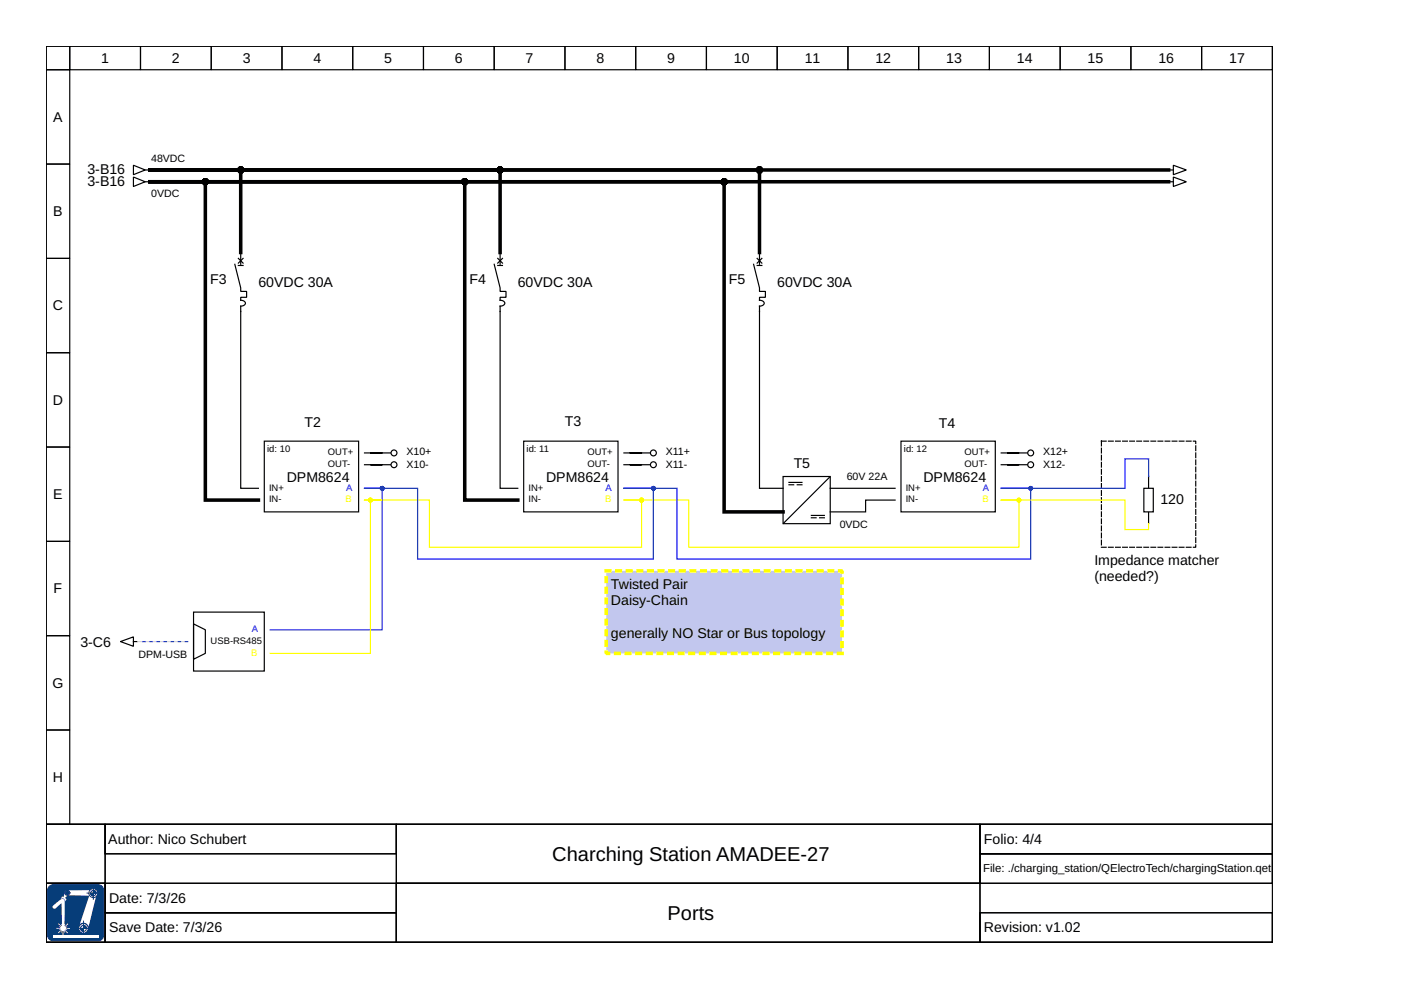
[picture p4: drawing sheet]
<svg xmlns="http://www.w3.org/2000/svg" width="297mm" height="210mm" viewBox="0 0 297 210" stroke-linecap="round" stroke-linejoin="round" font-family="sans-serif">
<g fill="none" stroke="#000" stroke-width=".25">
<path d="M9.8 9.8h260v165h-260zM9.8 9.8h5v5h-5zM9.8 14.8h5v20h-5zM14.8 9.8h15v5h-15zM29.8 9.8h15v5h-15zM44.8 9.8h15v5h-15zM59.8 9.8h15v5h-15zM74.8 9.8h15v5h-15zM89.8 9.8h15v5h-15zM104.8 9.8h15v5h-15zM119.8 9.8h15v5h-15zM134.8 9.8h15v5h-15z"/>
<path d="M149.8 9.8h15v5h-15zM164.8 9.8h15v5h-15zM179.8 9.8h15v5h-15zM194.8 9.8h15v5h-15zM209.8 9.8h15v5h-15zM224.8 9.8h15v5h-15zM239.8 9.8h15v5h-15zM254.8 9.8h15v5h-15zM9.8 34.8h5v20h-5zM9.8 54.8h5v20h-5zM9.8 74.8h5v20h-5zM9.8 94.8h5v20h-5z"/>
<path d="M9.8 114.8h5v20h-5zM9.8 134.8h5v20h-5zM9.8 154.8h5v20h-5zM9.8 174.8h260v25h-260zM9.8 174.8h12.5v12.5h-12.5zM22.3 174.8h61.7v6.2h-61.7zM84 174.8h123.8v12.5h-123.8zM207.8 174.8h62v6.2h-62zM9.8 187.3h12.5v12.5h-12.5zM207.8 181h62v6.3h-62z"/>
</g>
<path d="M10.3 188.1l.6-.5h.4h9.5a1.19 1.19 0 0 1 1.2 1.2v9.5a1.19 1.19 0 0 1-1.2 1.2h-9.5a1.19 1.19 0 0 1-1.2-1.2v-9.5z" fill-rule="evenodd" fill="#063d79"/>
<path d="M10.3 188.1l.6-.5h.4h9.5a1.19 1.19 0 0 1 1.2 1.2v9.5a1.19 1.19 0 0 1-1.2 1.2h-9.5a1.19 1.19 0 0 1-1.2-1.2v-9.5z" fill="none" stroke="#063d79" stroke-width=".21"/>
<path d="M11.2 198.4h9.7v.5h-9.7z" fill="#fff"/>
<g fill="#fff">
<path d="M13.7 189l.5-.2 4.9-.1a.91 .91 0 0 1 1.3 0 .91 .91 0 0 1 0 1.3l-1.7 7a.99 .99 0 0 1-1.3 .8 .99 .99 0 0 1-.6-1.4l2.1-6.5-4.5-.1-.6 .6 .3 .2-.3 .6a.57 .57 0 0 0-.3-.7 .57 .57 0 0 0-.7 .1l.4-.5 .3 .1z" fill-rule="evenodd"/>
<path d="M11.3 192l1.6-1.3 .6-.1a2.03 2.03 0 0 1 .2 1.8v3.6h.1l-.1 .3 .1 .1 .5-.6 .2 .1-.6 .6h.4l-.3 .1v.2h.8v.2l-.8-.1 .3 .3-.4-.1-.1 .1 .6 .6-.1 .1-.5-.6-.1 .1v.3l-.1-.3h-.2l.1 .8h-.3l.1-.8h-.1l-.2 .3 .1-.3-.1-.1-.6 .6-.1-.2 .6-.5h-.4l.3-.2v-.1h-.8v-.2l.8 .1-.3-.3 .3 .1 .1-.2-.6-.5 .2-.1 .5 .6 .1-.1-.1-.3 .1 .1v-4.6l-1.3 1.1-.6-.1-.1-.2z" fill-rule="evenodd"/>
</g>
<g fill="none" stroke="#063d79" stroke-width=".21">
<path d="M18.4 189.4h2.3M19.8 188.4v2.4"/>
<circle cx="19.8" cy="189.4" r=".95"/>
<circle cx="19.8" cy="189.4" r=".57"/>
</g>
<path d="M19.2 189.4h.6v.6a.61 .61 0 0 1-.6-.6z" fill-rule="evenodd" fill="#063d79"/>
<path d="M19.2 189.4h.6v.6a.61 .61 0 0 1-.6-.6z" fill="none" stroke="#063d79" stroke-width=".21"/>
<path d="M19.8 188.8a.61 .61 0 0 1 .6 .6h-.6z" fill-rule="evenodd" fill="#063d79"/>
<g fill="none" stroke="#063d79" stroke-width=".21">
<path d="M13.7 189.3h1.3M14.3 188.8v1.3M19.8 188.8a.61 .61 0 0 1 .6 .6h-.6z"/>
<circle cx="14.3" cy="189.3" r=".52"/>
<circle cx="14.3" cy="189.3" r=".31"/>
</g>
<path d="M14 189.3h.3v.3z" fill-rule="evenodd" fill="#063d79"/>
<path d="M14 189.3h.3v.3z" fill="none" stroke="#063d79" stroke-width=".21"/>
<path d="M14.3 189l.3 .3h-.3z" fill-rule="evenodd" fill="#063d79"/>
<g fill="none" stroke="#063d79" stroke-width=".21">
<path d="M14.3 189l.3 .3h-.3z"/>
<circle cx="17.7" cy="196.8" r=".63"/>
</g>
<circle cx="17.7" cy="196.8" r="1.06" fill="none" stroke="#063d79" stroke-width=".27"/>
<path d="M17.1 196.8h.6v.7a.62 .62 0 0 1-.6-.7z" fill-rule="evenodd" fill="#063d79"/>
<path d="M17.1 196.8h.6v.7a.62 .62 0 0 1-.6-.7z" fill="none" stroke="#063d79" stroke-width=".21"/>
<path d="M17.7 196.2a.62 .62 0 0 1 .6 .6h-.6z" fill-rule="evenodd" fill="#063d79"/>
<path d="M16.8 196.8h2.3M17.7 196.2a.62 .62 0 0 1 .6 .6h-.6zM17.7 195.2v2.6" fill="none" stroke="#063d79" stroke-width=".21"/>
<path d="M9.8 187.3h12.5v12.5h-12.5zM22.3 187.3h61.7v6.2h-61.7zM22.3 193.5h61.7v6.3h-61.7zM84 187.3h123.8v12.5h-123.8zM207.8 193.5h62v6.3h-62z" fill="none" stroke="#000" stroke-width=".25"/>
<path d="M233.5 93.5h20v22.5h-20z" fill="none" stroke="#000" stroke-width=".25" stroke-dasharray="1 .5"/>
<path d="M128.5 121h50v17.5h-50z" fill="#c2c7ee" stroke="#ff0" stroke-width=".75" stroke-dasharray=".7 1.5"/>
<g fill="none" stroke="#000" stroke-width=".25">
<path d="M28.3 35l2.5 1-2.5 1zM28.3 37.5l2.5 1-2.5 1zM30.8 36h.7M30.8 38.5h.7M248 36h.8M248 38.5h.8M248.8 35l2.7 1-2.7 1zM248.8 37.5l2.7 1-2.7 1zM56 93.5h20v15h-20zM81 96h1.8M81 98.5h1.8M111 93.5h20v15h-20z"/>
<path d="M136 96h1.8M136 98.5h1.8M191 93.5h20v15h-20zM216 96h1.8M216 98.5h1.8M166 101h10v10h-10zM167.3 102.8h1M167.3 102.3h2.7M169 102.8h1M172 109.8h1M172 109.3h2.8M173.8 109.8h1"/>
<path d="M175.9 101.1l-9.8 9.8M243.5 101v10M25.5 136l2.8-1v2zM28.3 136h.7"/>
<circle cx="83.5" cy="96" r=".62"/>
<circle cx="83.5" cy="98.5" r=".62"/>
<circle cx="138.5" cy="98.5" r=".62"/>
<circle cx="138.5" cy="96" r=".62"/>
<circle cx="218.5" cy="98.5" r=".62"/>
<circle cx="218.5" cy="96" r=".62"/>
</g>
<path d="M242.5 103.5h2v5h-2z" fill-rule="evenodd" fill="#fff" stroke="#000" stroke-width=".25"/>
<g fill="none" stroke="#000" stroke-width=".25">
<path d="M49.8 56l1.2 5v.8h1.3v1.2h-1.3v.7a.75 .75 0 0 1 1 .8l-1 .4v38.6h3.8M50.5 54.8l1 1M50.5 56.3h1M51 53.5v2.5M51.5 54.8l-1 1M104.8 56l1.2 5v.8h1.3v1.2h-1.3v.7a.75 .75 0 0 1 1 .8l-1 .4v38.6h3.8M105.5 56.3h1M105.5 54.8l1 1M106 53.5v2.5M106.5 54.8l-1 1M159.8 56l1.2 5v.8h1.3v1.2h-1.3v.7a.75 .75 0 0 1 .9 .8l-.9 .4v38.6h5M160.5 56.3h1"/>
<path d="M160.5 54.8l1 1M161 53.5v2.5M161.5 54.8l-1 1M77.3 96h3.7M77.3 98.5h3.7M132.3 96h3.7M132.3 98.5h3.7M212.3 96h3.7M212.3 98.5h3.7M176 103.5h13.8M189.8 106h-6.3v2.5h-7.5M41 132.3l2.5 1.2v5l-2.5 1.3z"/>
<path d="M41 129.8h15v12.5h-15z"/>
</g>
<path d="M31.8 38.5h216M31.8 36h216M31.8 38.5h11.7v67.5h11.3M31.8 38.5h66.7v67.5h11.3M31.8 38.5h121.7v70h12.5M31.8 36h19.2v17.5M31.8 36h129.2v17.5M31.8 36h74.2v17.5" fill="none" stroke="#000" stroke-width=".75"/>
<g fill="#000" stroke="#000" stroke-width=".75">
<circle cx="43.5" cy="38.5" r=".38"/>
<circle cx="51" cy="36" r=".38"/>
<circle cx="98.5" cy="38.5" r=".38"/>
<circle cx="106" cy="36" r=".38"/>
<circle cx="153.5" cy="38.5" r=".38"/>
<circle cx="161" cy="36" r=".38"/>
</g>
<path d="M243.5 111v1.3h-5v-6.3h-26.2h3.7v10h-70v-10h-13.7h3.7v10h-45v-10h-13.7h3.7h-2.5v32.5h-21.2" fill="none" stroke="#ff0" stroke-width=".25"/>
<g fill="#ff0" stroke="#ff0" stroke-width=".25">
<circle cx="216" cy="106" r=".38"/>
<circle cx="136" cy="106" r=".38"/>
<circle cx="78.5" cy="106" r=".38"/>
</g>
<path d="M243.5 101v-3.7h-5v6.2h-26.2h6.2v15h-75v-15h-11.2h6.2v15h-50v-15h-11.2h3.7v30h-23.7" fill="none" stroke="#00f" stroke-width=".25"/>
<g fill="#00f" stroke="#00f" stroke-width=".25">
<circle cx="218.5" cy="103.5" r=".38"/>
<circle cx="138.5" cy="103.5" r=".38"/>
<circle cx="81" cy="103.5" r=".38"/>
</g>
<path d="M29.3 136h10.5" fill="none" stroke="#dadada" stroke-width=".25"/>
<path d="M39.8 136h-10.5" fill="none" stroke="#05f" stroke-width=".25" stroke-dasharray=".5 1"/>
<g font-size="4.2">
<text x="117.1" y="182.5">Charching Station AMADEE-27</text>
<text x="141.5" y="195">Ports</text>
</g>
<g font-size="3">
<text x="21.5" y="13.3">1</text>
<text x="36.5" y="13.3">2</text>
<text x="51.5" y="13.3">3</text>
<text x="66.4" y="13.3">4</text>
<text x="81.4" y="13.3">5</text>
<text x="96.4" y="13.3">6</text>
<text x="111.4" y="13.3">7</text>
<text x="126.4" y="13.3">8</text>
<text x="141.4" y="13.3">9</text>
<text x="155.6" y="13.3">10</text>
<text x="170.6" y="13.3">11</text>
<text x="185.6" y="13.3">12</text>
<text x="200.6" y="13.3">13</text>
<text x="215.6" y="13.3">14</text>
<text x="230.6" y="13.3">15</text>
<text x="245.6" y="13.3">16</text>
<text x="260.6" y="13.3">17</text>
<text x="11.3" y="25.8">A</text>
<text x="18.5" y="36.9">3-B16</text>
<text x="18.5" y="39.4">3-B16</text>
<text x="11.3" y="45.8">B</text>
<text x="11.2" y="65.8">C</text>
<text x="44.5" y="60.2">F3</text>
<text x="54.8" y="60.8">60VDC 30A</text>
<text x="99.5" y="60.2">F4</text>
<text x="109.8" y="60.8">60VDC 30A</text>
<text x="154.5" y="60.2">F5</text>
<text x="164.8" y="60.8">60VDC 30A</text>
<text x="11.2" y="85.8">D</text>
<text x="64.5" y="90.5">T2</text>
<text x="119.8" y="90.3">T3</text>
<text x="199" y="90.8">T4</text>
<text x="168.3" y="99.3">T5</text>
<text x="11.3" y="105.8">E</text>
<text x="60.8" y="102.3">DPM8624</text>
<text x="115.8" y="102.3">DPM8624</text>
<text x="195.8" y="102.3">DPM8624</text>
<text x="246" y="106.9">120</text>
<text x="232" y="119.8">Impedance matcher</text>
<text x="11.4" y="125.8">F</text>
<text x="129.5" y="124.8">Twisted Pair</text>
<text x="232" y="123.3">(needed?)</text>
<text x="129.5" y="128.3">Daisy-Chain</text>
<text x="17" y="137.2">3-C6</text>
<text x="129.5" y="135.3">generally NO Star or Bus topology</text>
<text x="11.1" y="145.8">G</text>
<text x="11.2" y="165.8">H</text>
<text x="23" y="178.9">Author: Nico Schubert</text>
<text x="208.6" y="178.9">Folio: 4/4</text>
<text x="23.1" y="191.4">Date: 7/3/26</text>
<text x="23.1" y="197.7">Save Date: 7/3/26</text>
<text x="208.6" y="197.7">Revision: v1.02</text>
</g>
<text font-size="2.4" x="208.4" y="185">File: ./charging_station/QElectroTech/chargingStation.qet</text>
<g font-size="2.2">
<text x="32" y="34.3">48VDC</text>
<text x="32" y="41.8">0VDC</text>
<text x="86.2" y="96.5">X10+</text>
<text x="86.2" y="99.3">X10-</text>
<text x="141.2" y="99.3">X11-</text>
<text x="141.2" y="96.5">X11+</text>
<text x="179.5" y="101.8">60V 22A</text>
<text x="221.1" y="99.3">X12-</text>
<text x="221.1" y="96.5">X12+</text>
<text x="178" y="112">0VDC</text>
<text x="29.4" y="139.5">DPM-USB</text>
</g>
<g font-size="2">
<text x="56.7" y="95.8">id: 10</text>
<text x="111.7" y="95.8">id: 11</text>
<text x="191.7" y="95.8">id: 12</text>
<text x="69.5" y="96.5">OUT+</text>
<text x="69.5" y="99">OUT-</text>
<text x="124.5" y="96.5">OUT+</text>
<text x="124.5" y="99">OUT-</text>
<text x="204.5" y="96.5">OUT+</text>
<text x="204.5" y="99">OUT-</text>
<text x="57" y="104">IN+</text>
<text x="57" y="106.5">IN-</text>
<text x="112" y="104">IN+</text>
<text x="112" y="106.5">IN-</text>
<text x="192" y="104">IN+</text>
<text x="192" y="106.5">IN-</text>
<text x="44.7" y="136.5">USB-RS485</text>
</g>
<g font-size="2" fill="#ff0">
<text x="73.3" y="106.5">B</text>
<text x="128.3" y="106.5">B</text>
<text x="208.3" y="106.5">B</text>
<text x="53.3" y="139">B</text>
</g>
<g font-size="2" fill="#00f">
<text x="73.4" y="104">A</text>
<text x="128.4" y="104">A</text>
<text x="208.4" y="104">A</text>
<text x="53.4" y="134">A</text>
</g>
</svg>
